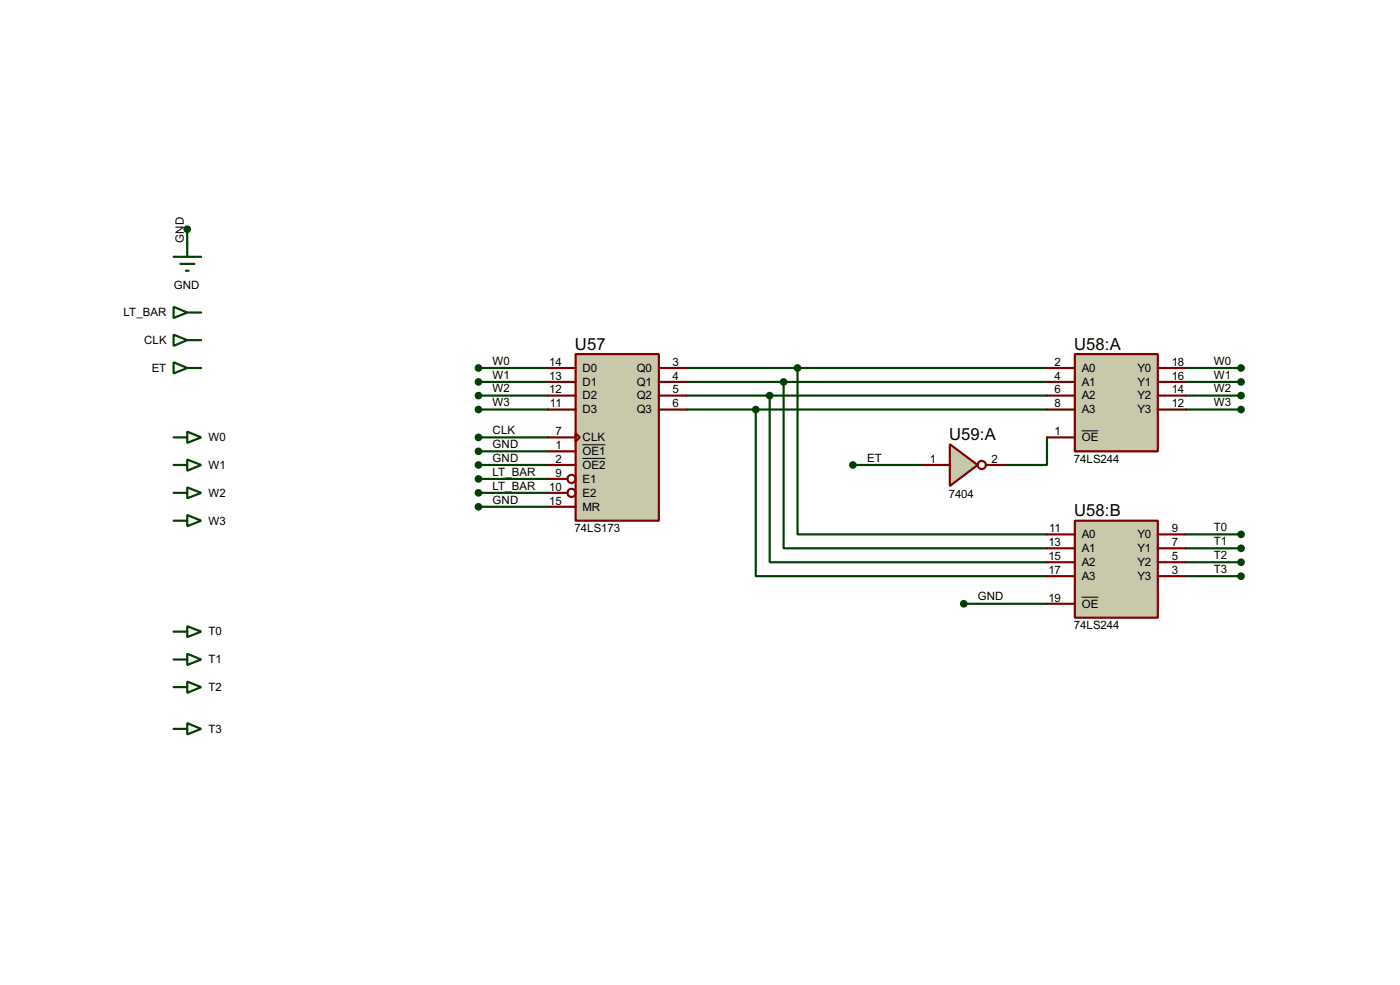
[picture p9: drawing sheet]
<svg xmlns="http://www.w3.org/2000/svg" width="256mm" height="180mm" viewBox="0 0 256 180" stroke-linecap="round" stroke-linejoin="round" font-family="sans-serif">
<g fill="none" stroke="#004000" stroke-width=".4">
<path d="M34.3 42v2.5M87.7 67.4h12.7M87.7 69.9h12.7M87.7 72.4h12.7M87.7 75h12.7M125.8 67.4h66M125.8 69.9h66M125.8 72.4h66M125.8 75h66M138.5 75v30.5h53.3M141 72.4v30.5h50.8M143.6 69.9v30.5h48.2"/>
<path d="M146.1 67.4v30.4h45.7M217.2 67.4h10.2M217.2 69.9h10.2M217.2 72.4h10.2M217.2 75h10.2M87.7 80.1h12.7M87.7 82.6h12.7M87.7 85.1h12.7M87.7 92.8h12.7M87.7 87.7h12.7M87.7 90.2h12.7M156.3 85.1h12.7"/>
<path d="M191.8 80.1v5h-7.6M217.2 97.8h10.2M176.6 110.5h15.2M217.2 100.4h10.2M217.2 102.9h10.2M217.2 105.5h10.2"/>
</g>
<path d="M105.5 64.8h15.2v30.5h-15.2z" fill="#c8c8aa" stroke="#800000" stroke-width=".4"/>
<g fill="none" stroke="#800000" stroke-width=".4">
<path d="M100.4 67.4h5.1M100.4 69.9h5.1M100.4 72.4h5.1M100.4 75h5.1M105.5 79.3l.7 .8-.7 .7zM120.7 67.4h5.1M120.7 69.9h5.1M120.7 72.4h5.1M120.7 75h5.1M100.4 80.1h5.1M100.4 82.6h5.1M100.4 85.1h5.1"/>
<path d="M100.4 87.7h3.5M100.4 90.2h3.5M100.4 92.8h5.1"/>
<circle cx="104.7" cy="87.7" r=".75"/>
<circle cx="104.7" cy="90.2" r=".75"/>
</g>
<path d="M106.7 81.4h4.2M106.7 83.9h4.2" fill="none" stroke="#000" stroke-width=".18"/>
<g fill="none" stroke="#004000" stroke-width=".4">
<path d="M31.8 56.2l2.5 1-2.5 1zM31.8 47h5.1M33.1 48.3h2.5M34.1 49.6h.5M34.3 57.2h2.6M34.3 44.5v2.5M31.8 61.3l2.5 1-2.5 1zM31.8 66.3l2.5 1.1-2.5 1zM34.3 79l2.6 1.1-2.6 1zM34.3 62.3h2.6M34.3 67.4h2.6M31.8 80.1h2.5"/>
<path d="M31.8 85.1h2.5M31.8 90.2h2.5M31.8 95.3h2.5M34.3 84.1l2.6 1-2.6 1.1zM34.3 89.2l2.6 1-2.6 1zM34.3 94.3l2.6 1-2.6 1zM31.8 115.6h2.5M34.3 114.6l2.6 1-2.6 1zM34.3 119.7l2.6 1-2.6 1zM31.8 120.7h2.5M31.8 125.8h2.5M31.8 133.4h2.5"/>
<path d="M34.3 124.8l2.6 1-2.6 1zM34.3 132.4l2.6 1-2.6 1z"/>
</g>
<g fill="#004000" stroke="#004000" stroke-width=".4">
<circle cx="87.6" cy="67.4" r=".5"/>
<circle cx="87.6" cy="69.9" r=".5"/>
<circle cx="87.6" cy="72.4" r=".5"/>
<circle cx="87.6" cy="75" r=".5"/>
<circle cx="87.6" cy="80.1" r=".5"/>
<circle cx="87.6" cy="82.6" r=".5"/>
<circle cx="87.6" cy="85.1" r=".5"/>
<circle cx="87.6" cy="92.8" r=".5"/>
<circle cx="87.6" cy="87.7" r=".5"/>
<circle cx="87.6" cy="90.2" r=".5"/>
<circle cx="34.3" cy="42" r=".5"/>
</g>
<path d="M196.9 64.8h15.2v17.8h-15.2z" fill="#c8c8aa" stroke="#800000" stroke-width=".4"/>
<path d="M191.8 67.4h5.1M191.8 69.9h5.1M191.8 72.4h5.1M191.8 75h5.1M212.1 67.4h5.1M212.1 69.9h5.1M212.1 72.4h5.1M212.1 75h5.1M191.8 80.1h5.1" fill="none" stroke="#800000" stroke-width=".4"/>
<path d="M198.2 78.9h3" fill="none" stroke="#000" stroke-width=".18"/>
<path d="M174 81.3l5.1 3.8-5.1 3.9z" fill="#c8c8aa" stroke="#800000" stroke-width=".4"/>
<g fill="none" stroke="#800000" stroke-width=".4">
<path d="M169 85.1h5M180.6 85.1h3.6"/>
<circle cx="179.8" cy="85.1" r=".75"/>
</g>
<g fill="#004000" stroke="#004000" stroke-width=".4">
<circle cx="156.2" cy="85.1" r=".5"/>
<circle cx="227.3" cy="67.4" r=".5"/>
<circle cx="227.3" cy="69.9" r=".5"/>
<circle cx="227.3" cy="72.4" r=".5"/>
<circle cx="227.3" cy="75" r=".5"/>
</g>
<path d="M196.9 95.3h15.2v17.8h-15.2z" fill="#c8c8aa" stroke="#800000" stroke-width=".4"/>
<path d="M191.8 97.8h5.1M212.1 97.8h5.1M191.8 100.4h5.1M191.8 102.9h5.1M191.8 105.5h5.1M191.8 110.5h5.1M212.1 100.4h5.1M212.1 102.9h5.1M212.1 105.5h5.1" fill="none" stroke="#800000" stroke-width=".4"/>
<path d="M198.2 109.3h3" fill="none" stroke="#000" stroke-width=".18"/>
<g fill="#004000" stroke="#004000" stroke-width=".4">
<circle cx="146.1" cy="67.4" r=".5"/>
<circle cx="143.5" cy="69.9" r=".5"/>
<circle cx="141" cy="72.4" r=".5"/>
<circle cx="138.4" cy="75" r=".5"/>
<circle cx="176.5" cy="110.5" r=".5"/>
<circle cx="227.3" cy="97.8" r=".5"/>
<circle cx="227.3" cy="100.4" r=".5"/>
<circle cx="227.3" cy="102.9" r=".5"/>
<circle cx="227.3" cy="105.5" r=".5"/>
</g>
<g font-size="3.4">
<text x="105.3" y="64">U57</text>
<text x="196.8" y="64">U58:A</text>
<text x="173.9" y="80.5">U59:A</text>
<text x="196.8" y="94.5">U58:B</text>
</g>
<g font-size="2.4">
<text x="33.7" y="44.5" transform="rotate(-90 33.7 44.5)">GND</text>
<text x="31.8" y="52.8">GND</text>
<text x="22.6" y="57.9">LT_BAR</text>
<text x="26.4" y="63">CLK</text>
<text x="27.8" y="68.1">ET</text>
<text x="90.2" y="66.7">W0</text>
<text x="90.2" y="69.3">W1</text>
<text x="90.2" y="71.8">W2</text>
<text x="100.6" y="67">14</text>
<text x="100.6" y="69.5">13</text>
<text x="100.6" y="72">12</text>
<text x="106.7" y="68.1">D0</text>
<text x="106.7" y="70.6">D1</text>
<text x="116.6" y="68.1">Q0</text>
<text x="116.6" y="70.6">Q1</text>
<text x="123.2" y="67">3</text>
<text x="123.2" y="69.5">4</text>
<text x="123.2" y="72">5</text>
<text x="193.2" y="67">2</text>
<text x="193.2" y="69.5">4</text>
<text x="193.2" y="72">6</text>
<text x="198.2" y="68.1">A0</text>
<text x="198.2" y="70.6">A1</text>
<text x="208.4" y="68.1">Y0</text>
<text x="208.4" y="70.6">Y1</text>
<text x="214.7" y="67">18</text>
<text x="214.7" y="69.5">16</text>
<text x="214.7" y="72">14</text>
<text x="222.3" y="66.7">W0</text>
<text x="222.3" y="69.3">W1</text>
<text x="222.3" y="71.8">W2</text>
<text x="90.2" y="74.4">W3</text>
<text x="100.8" y="74.6">11</text>
<text x="106.7" y="73.1">D2</text>
<text x="106.7" y="75.7">D3</text>
<text x="116.6" y="73.1">Q2</text>
<text x="116.6" y="75.7">Q3</text>
<text x="123.2" y="74.6">6</text>
<text x="193.2" y="74.6">8</text>
<text x="198.2" y="73.1">A2</text>
<text x="198.2" y="75.7">A3</text>
<text x="208.4" y="73.1">Y2</text>
<text x="208.4" y="75.7">Y3</text>
<text x="214.7" y="74.6">12</text>
<text x="222.3" y="74.4">W3</text>
<text x="38.2" y="80.8">W0</text>
<text x="90.2" y="79.5">CLK</text>
<text x="90.2" y="82">GND</text>
<text x="101.8" y="79.7">7</text>
<text x="101.8" y="82.2">1</text>
<text x="106.7" y="80.8">CLK</text>
<text x="106.7" y="83.3">OE1</text>
<text x="193.2" y="79.7">1</text>
<text x="198.2" y="80.8">OE</text>
<text x="38.2" y="85.8">W1</text>
<text x="90.2" y="84.5">GND</text>
<text x="90.2" y="87.1">LT_BAR</text>
<text x="90.2" y="89.6">LT_BAR</text>
<text x="100.6" y="89.8">10</text>
<text x="101.8" y="84.7">2</text>
<text x="101.8" y="87.3">9</text>
<text x="106.7" y="85.8">OE2</text>
<text x="106.7" y="88.4">E1</text>
<text x="158.8" y="84.5">ET</text>
<text x="170.4" y="84.7">1</text>
<text x="181.7" y="84.7">2</text>
<text x="196.7" y="84.7">74LS244</text>
<text x="38.2" y="90.9">W2</text>
<text x="90.2" y="92.2">GND</text>
<text x="100.6" y="92.4">15</text>
<text x="106.7" y="90.9">E2</text>
<text x="106.7" y="93.5">MR</text>
<text x="173.8" y="91.1">7404</text>
<text x="38.2" y="96">W3</text>
<text x="105.3" y="97.4">74LS173</text>
<text x="192.1" y="100">13</text>
<text x="192.2" y="97.4">11</text>
<text x="198.2" y="98.5">A0</text>
<text x="198.2" y="101.1">A1</text>
<text x="208.4" y="98.5">Y0</text>
<text x="208.4" y="101.1">Y1</text>
<text x="214.7" y="97.4">9</text>
<text x="214.7" y="100">7</text>
<text x="222.3" y="97.2">T0</text>
<text x="222.3" y="99.8">T1</text>
<text x="192.1" y="102.5">15</text>
<text x="192.1" y="105.1">17</text>
<text x="198.2" y="103.6">A2</text>
<text x="198.2" y="106.2">A3</text>
<text x="208.4" y="103.6">Y2</text>
<text x="208.4" y="106.2">Y3</text>
<text x="214.7" y="102.5">5</text>
<text x="214.7" y="105.1">3</text>
<text x="222.3" y="102.3">T2</text>
<text x="222.3" y="104.9">T3</text>
<text x="179.1" y="109.9">GND</text>
<text x="192.1" y="110.1">19</text>
<text x="198.2" y="111.2">OE</text>
<text x="38.2" y="116.3">T0</text>
<text x="196.7" y="115.2">74LS244</text>
<text x="38.2" y="121.4">T1</text>
<text x="38.2" y="126.5">T2</text>
<text x="38.2" y="134.1">T3</text>
</g>
</svg>
